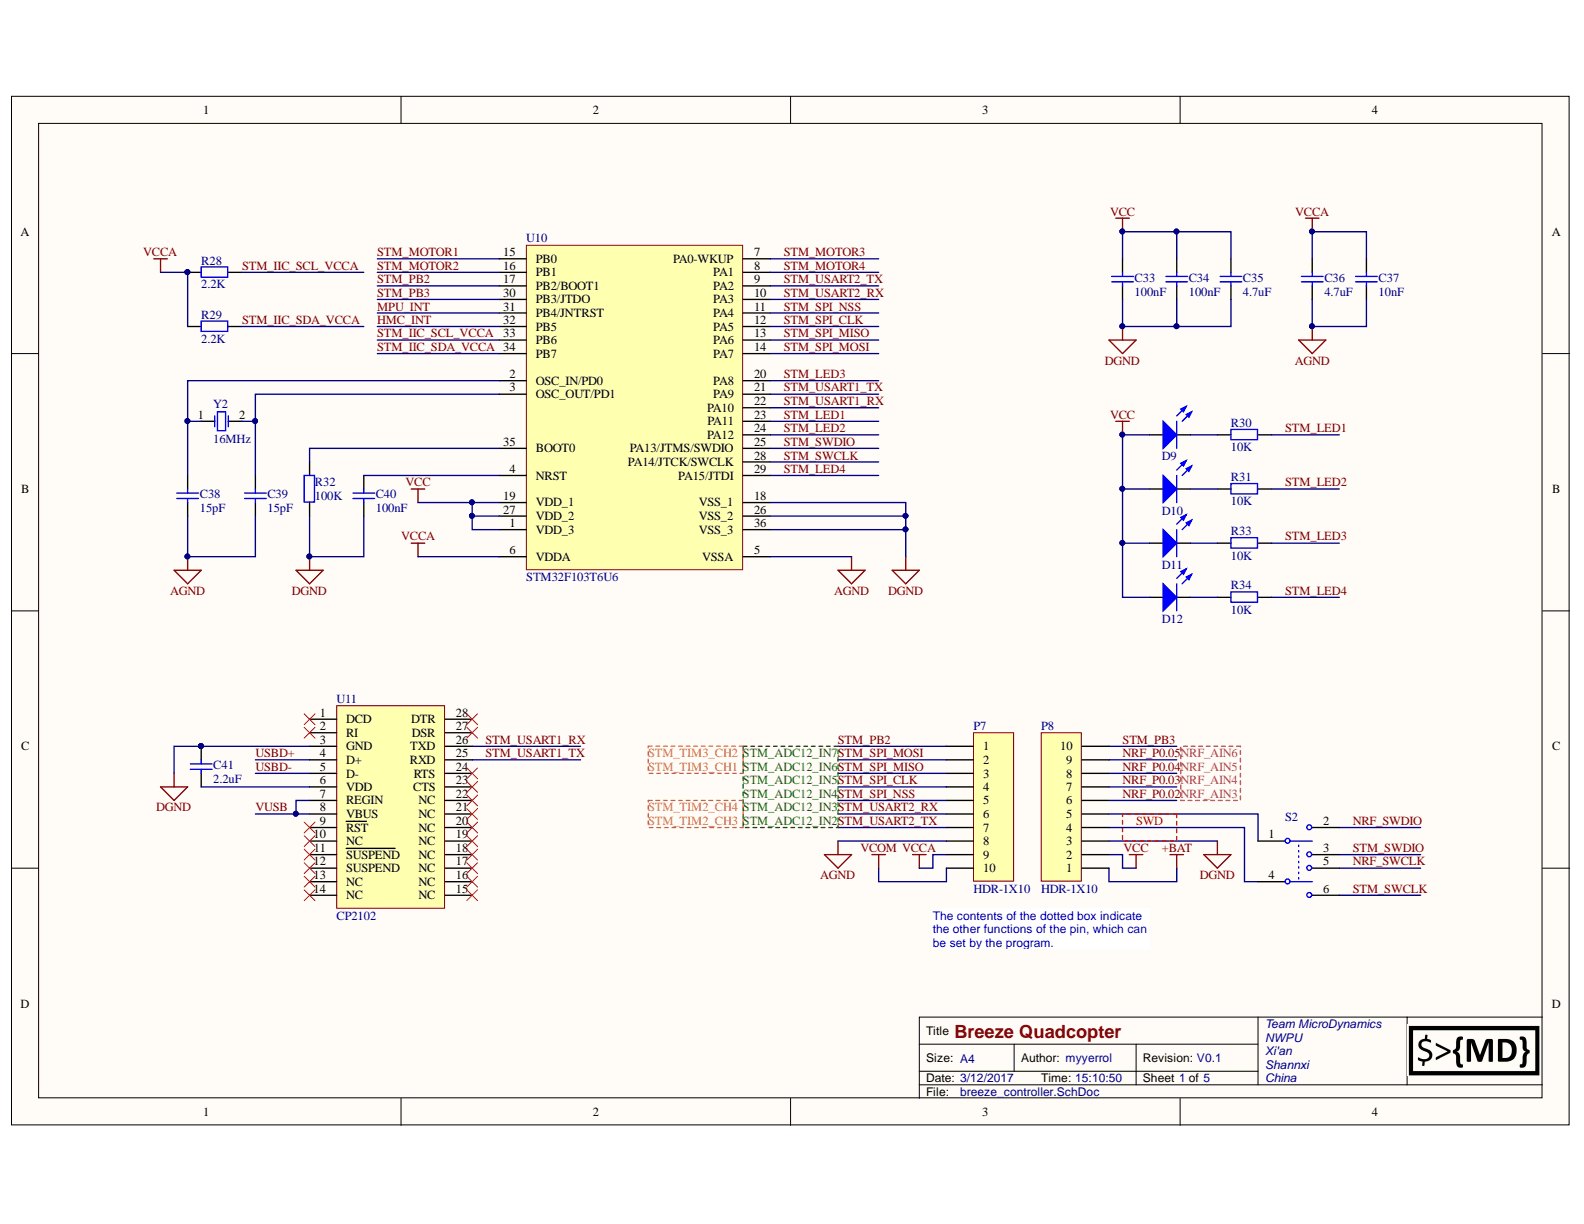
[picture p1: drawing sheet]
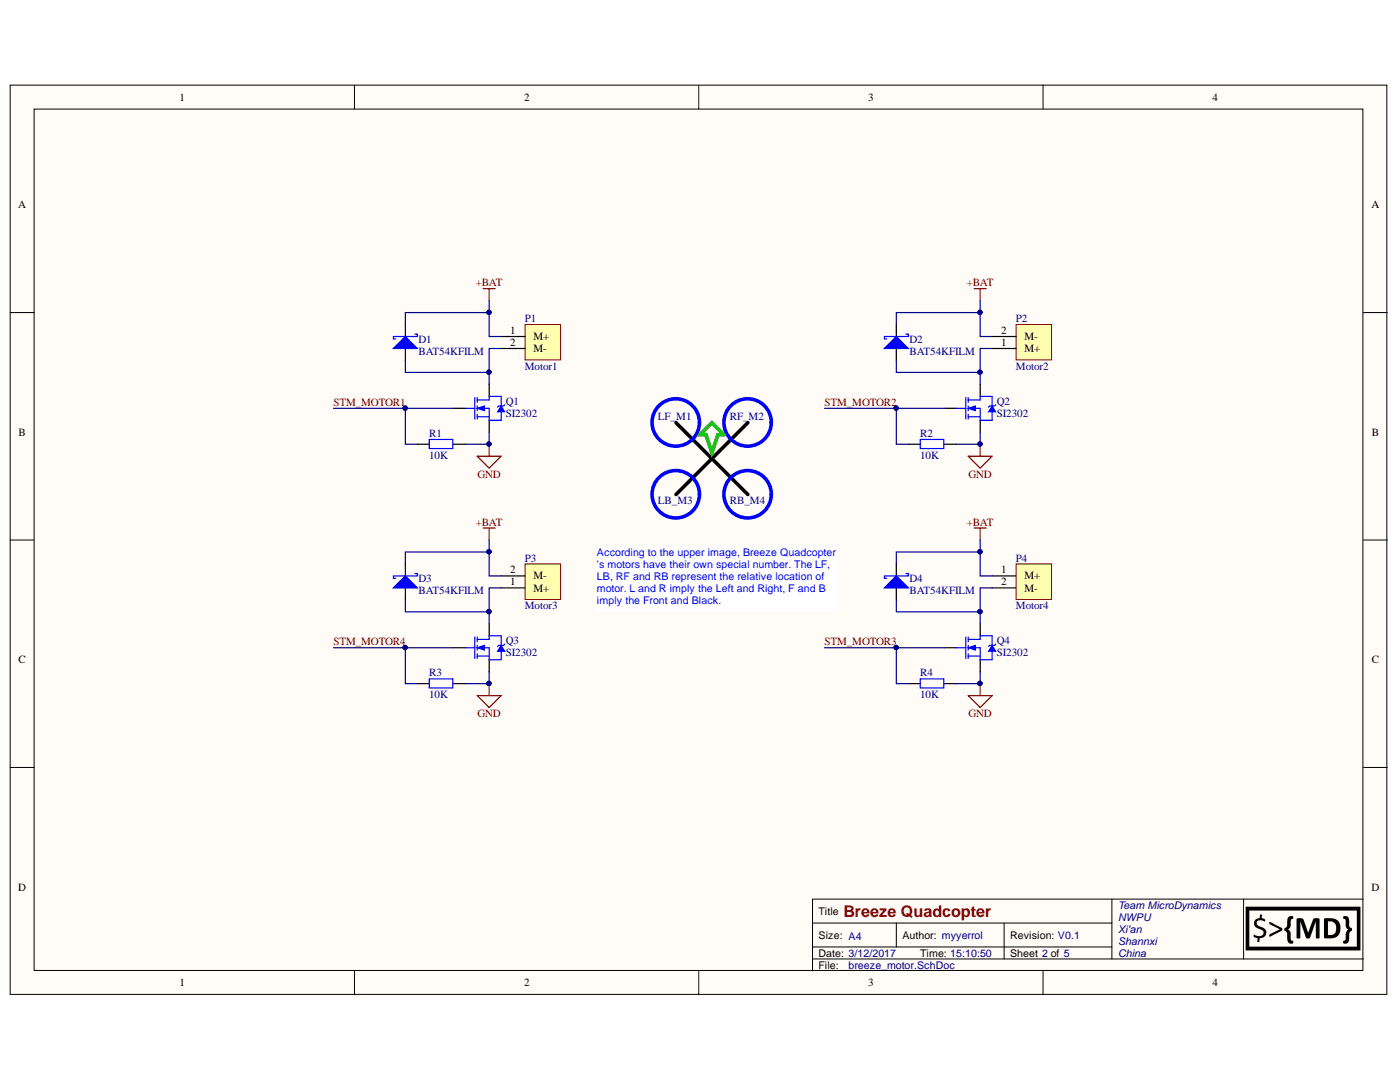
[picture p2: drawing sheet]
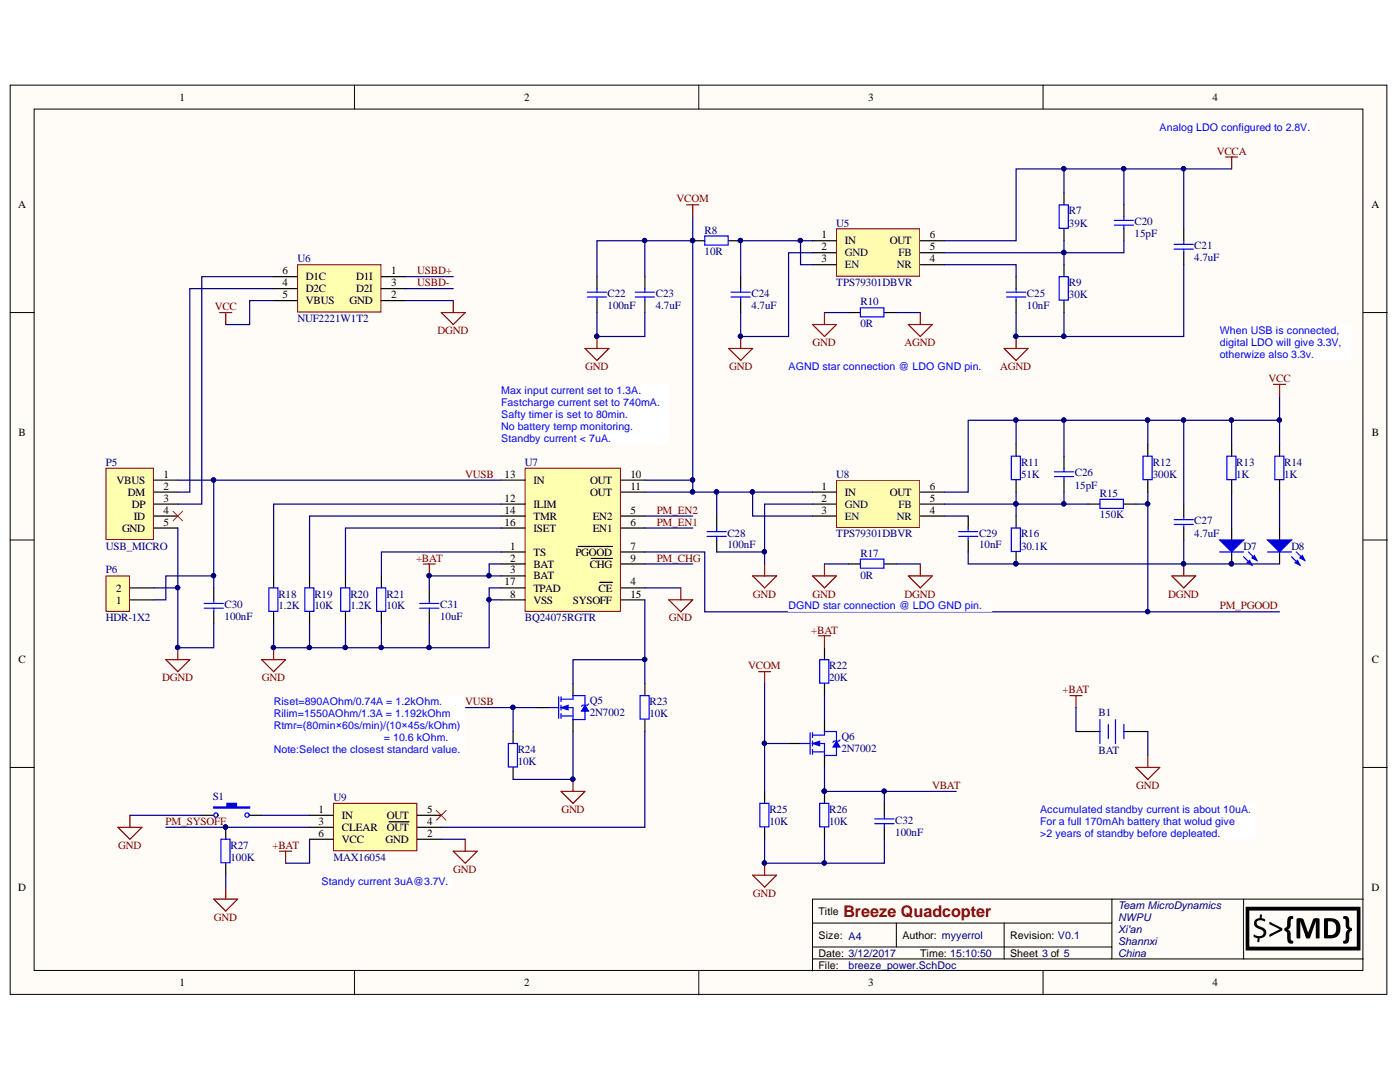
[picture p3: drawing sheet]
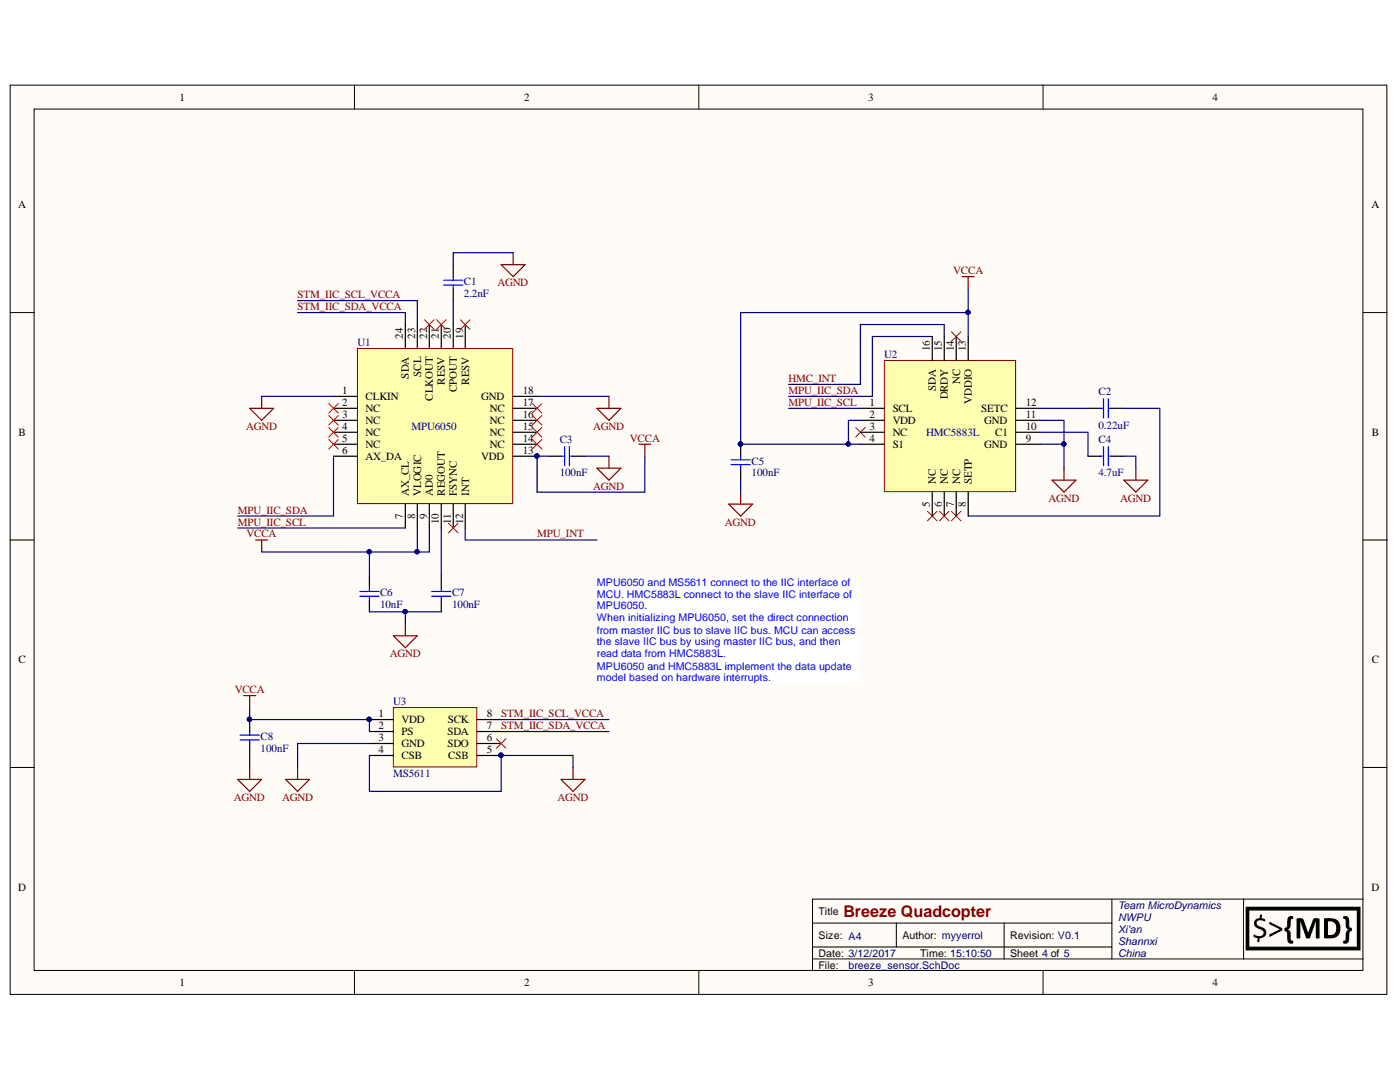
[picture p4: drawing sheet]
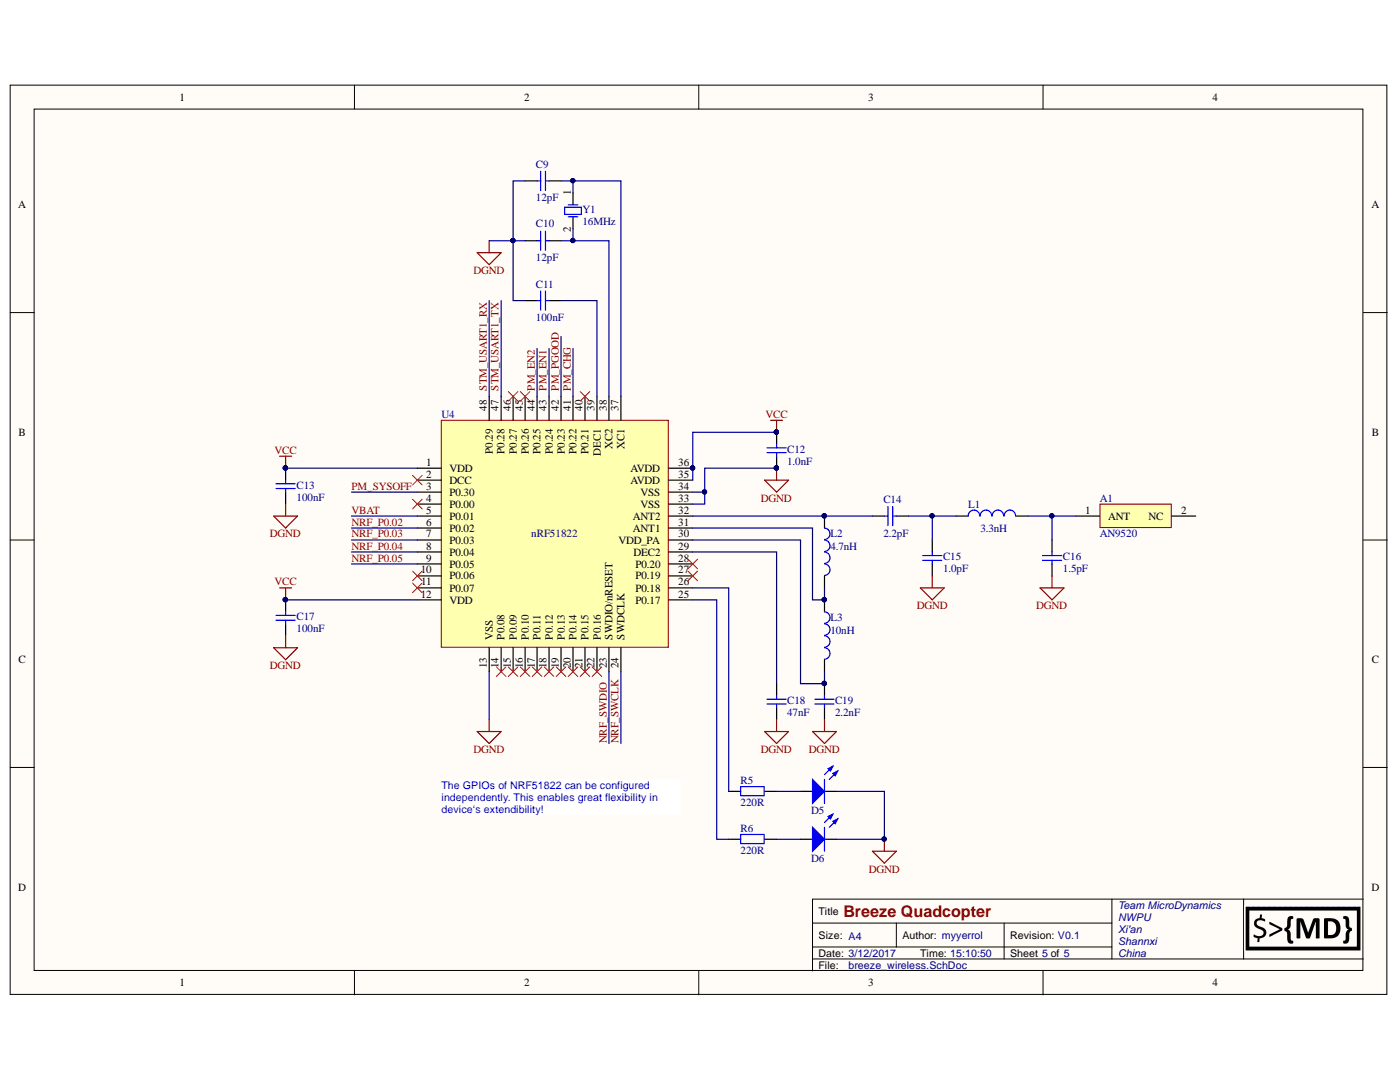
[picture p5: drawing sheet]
# Altium project breeze_electronics_design.PrjPcb
5 sheets, 121 parts. Net scope: global (net labels, ports and power ports of the same name join across sheets).
Board file: breeze_pcb.PcbDoc
Sheets:
  breeze_motor.SchDoc
  breeze_sensor.SchDoc
  breeze_wireless.SchDoc
  breeze_power.SchDoc
  breeze_controller.SchDoc

## Sheet breeze_motor.SchDoc: Breeze Quadcopter
size A4; Author: myyerrol; Organization: Team MicroDynamics; Address1: NWPU; Address2: Xi'an; Address3: Shannxi; Address4: China; Revision: V0.1; SheetNumber: 2; SheetTotal: 5

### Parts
D1  BAT54KFILM  [SOD-523]
D2  BAT54KFILM  [SOD-523]
D3  BAT54KFILM  [SOD-523]
D4  BAT54KFILM  [SOD-523]
P1  Motor1  [HDRM-1X2]
P2  Motor2  [HDRM-1X2]
P3  Motor3  [HDRM-1X2]
P4  Motor4  [HDRM-1X2]
Q1  SI2302  [SOT-23]
Q2  SI2302  [SOT-23]
Q3  SI2302  [SOT-23]
Q4  SI2302  [SOT-23]
R1  value 10K  [SMD-0603]  (hidden comment: RES-0603)
R2  value 10K  [SMD-0603]  (hidden comment: RES-0603)
R3  value 10K  [SMD-0603]  (hidden comment: RES-0603)
R4  value 10K  [SMD-0603]  (hidden comment: RES-0603)

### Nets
+BAT: D1.2(K) D2.2(K) D3.2(K) D4.2(K) P1.1(M+) P2.2(M-) P3.2(M-) P4.1(M+)
GND: Q1.2(S) Q2.2(S) Q3.2(S) Q4.2(S) R1.2 R2.2 R3.2 R4.2
STM_MOTOR1: Q1.1(G) R1.1
STM_MOTOR2: Q2.1(G) R2.1
STM_MOTOR3: Q4.1(G) R4.1
STM_MOTOR4: Q3.1(G) R3.1
NetD1_1: D1.1(A) P1.2(M-) Q1.3(D)
NetD2_1: D2.1(A) P2.1(M+) Q2.3(D)
NetD3_1: D3.1(A) P3.1(M+) Q3.3(D)
NetD4_1: D4.1(A) P4.2(M-) Q4.3(D)

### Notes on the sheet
- LF_M1
- RF_M2
- LB_M3
- RB_M4
- According to the upper image, Breeze Quadcopter 's motors have their own special number. The LF, LB, RF and RB represent the relative location of motor. L and R imply the Left and Right, F and B  imply the Front and Black.

## Sheet breeze_sensor.SchDoc: Breeze Quadcopter
size A4; Author: myyerrol; Organization: Team MicroDynamics; Address1: NWPU; Address2: Xi'an; Address3: Shannxi; Address4: China; Revision: V0.1; SheetNumber: 4; SheetTotal: 5

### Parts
C1  value 2.2nF  [SMD-0603]  (hidden comment: CAP-0603)
C2  value 0.22uF  [SMD-0603]  (hidden comment: CAP-0603)
C3  value 100nF  [SMD-0603]  (hidden comment: CAP-0603)
C4  value 4.7uF  [SMD-0603]  (hidden comment: CAP-0603)
C5  value 100nF  [SMD-0603]  (hidden comment: CAP-0603)
C6  value 10nF  [SMD-0603]  (hidden comment: CAP-0603)
C7  value 100nF  [SMD-0603]  (hidden comment: CAP-0603)
C8  value 100nF  [SMD-0603]  (hidden comment: CAP-0603)
U1  MPU6050  [QFN-24]
U2  HMC5883L  [LPCC-16]
U3  MS5611  [MS5611]

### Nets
AGND: C1.2 C3.2 C4.2 C5.2 C6.2 C7.2 C8.2 U1.1(CLKIN) U1.18(GND) U2.9(GND) U2.11(GND) U3.3(GND) U3.4(CSB) U3.5(CSB)
VCCA: C3.1 C5.1 C6.1 C8.1 U1.8(VLOGIC) U1.9(AD0) U1.13(VDD) U2.2(VDD) U2.4(S1) U2.13(VDDIO) U3.1(VDD) U3.2(PS)
HMC_INT: U2.15(DRDY)
MPU_IIC_SCL: U1.7(AX_CL) U2.1(SCL)
MPU_IIC_SDA: U1.6(AX_DA) U2.16(SDA)
MPU_INT: U1.12(INT)
STM_IIC_SCL_VCCA: U1.23(SCL) U3.8(SCK)
STM_IIC_SDA_VCCA: U1.24(SDA) U3.7(SDA)
NetC1_1: C1.1 U1.20(CPOUT)
NetC2_1: C2.1 U2.12(SETC)
NetC2_2: C2.2 U2.8(SETP)
NetC4_1: C4.1 U2.10(C1)
NetC7_1: C7.1 U1.10(REGOUT)

Not connected (* = marked no-connect by the designer): U1 2(NC)* 3(NC)* 4(NC)* 5(NC)* 11(FSYNC)* 14(NC)* 15(NC)* 16(NC)* 17(NC)* 19(RESV)* 21(RESV)* 22(CLKOUT)*; U2 3(NC)* 5(NC)* 6(NC)* 7(NC)* 14(NC)*; U3 6(SDO)*

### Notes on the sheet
- MPU6050 and MS5611 connect to the IIC interface of MCU. HMC5883L connect to the slave IIC interface of MPU6050.
  When initializing MPU6050, set the direct connection from master IIC bus to slave IIC bus. MCU can access the slave IIC bus by using master IIC bus, and then read data from HMC5883L.
  MPU6050 and HMC5883L implement the data update model based on hardware interrupts.

## Sheet breeze_wireless.SchDoc: Breeze Quadcopter
size A4; Author: myyerrol; Organization: Team MicroDynamics; Address1: NWPU; Address2: Xi'an; Address3: Shannxi; Address4: China; Revision: V0.1; SheetNumber: 5; SheetTotal: 5

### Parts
A1  AN9520  [AN9520]
C9  value 12pF  [SMD-0603]  (hidden comment: CAP-0603)
C10  value 12pF  [SMD-0603]  (hidden comment: CAP-0603)
C11  value 100nF  [SMD-0603]  (hidden comment: CAP-0603)
C12  value 1.0nF  [SMD-0603]  (hidden comment: CAP-0603)
C13  value 100nF  [SMD-0603]  (hidden comment: CAP-0603)
C14  value 2.2pF  [SMD-0603]  (hidden comment: CAP-0603)
C15  value 1.0pF  [SMD-0603]  (hidden comment: CAP-0603)
C16  value 1.5pF  [SMD-0603]  (hidden comment: CAP-0603)
C17  value 100nF  [SMD-0603]  (hidden comment: CAP-0603)
C18  value 47nF  [SMD-0603]  (hidden comment: CAP-0603)
C19  value 2.2nF  [SMD-0603]  (hidden comment: CAP-0603)
D5  LED-0603  [SMD-0603]  (value not drawn)
D6  LED-0603  [SMD-0603]  (value not drawn)
L1  value 3.3nH  [SMD-0402]  (hidden comment: IND-0402)
L2  value 4.7nH  [SMD-0402]  (hidden comment: IND-0402)
L3  value 10nH  [SMD-0402]  (hidden comment: IND-0402)
R5  value 220R  [SMD-0603]  (hidden comment: RES-0603)
R6  value 220R  [SMD-0603]  (hidden comment: RES-0603)
U4  nRF51822  [QFN-48]
Y1  value 16MHz  [SMD-5032]  (hidden comment: XTAL-5032)

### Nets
DGND: C9.2 C10.2 C11.2 C12.2 C13.2 C15.2 C16.2 C17.2 C18.2 C19.2 D5.2(K) D6.2(K) U4.13(VSS) U4.33(VSS) U4.34(VSS)
VCC: C12.1 C13.1 C17.1 U4.1(VDD) U4.12(VDD) U4.35(AVDD) U4.36(AVDD)
NRF_P0.02: U4.6(P0.02)
NRF_P0.03: U4.7(P0.03)
NRF_P0.04: U4.8(P0.04)
NRF_P0.05: U4.9(P0.05)
NRF_SWCLK: U4.24(SWDCLK)
NRF_SWDIO: U4.23(SWDIO/nRESET)
PM_CHG: U4.41(P0.22)
PM_EN1: U4.43(P0.24)
PM_EN2: U4.44(P0.25)
PM_PGOOD: U4.42(P0.23)
PM_SYSOFF: U4.3(P0.30)
STM_USART1_RX: U4.48(P0.29)
STM_USART1_TX: U4.47(P0.28)
VBAT: U4.5(P0.01)
NetA1_1: A1.1(ANT) C16.1 L1.2
NetC9_1: C9.1 U4.37(XC1) Y1.1(OSC1)
NetC10_1: C10.1 U4.38(XC2) Y1.2(OSC2)
NetC11_1: C11.1 U4.39(DEC1)
NetC14_1: C14.1 L2.1 U4.32(ANT2)
NetC14_2: C14.2 C15.1 L1.1
NetC18_1: C18.1 U4.29(DEC2)
NetC19_1: C19.1 L3.2 U4.30(VDD_PA)
NetD5_1: D5.1(A) R5.2
NetD6_1: D6.1(A) R6.2
NetL2_2: L2.2 L3.1 U4.31(ANT1)
NetR5_1: R5.1 U4.26(P0.18)
NetR6_1: R6.1 U4.25(P0.17)

Not connected (* = marked no-connect by the designer): A1 2(NC); U4 2(DCC)* 4(P0.00)* 10(P0.06)* 11(P0.07)* 14(P0.08)* 15(P0.09)* 16(P0.10)* 17(P0.11)* 18(P0.12)* 19(P0.13)* 20(P0.14)* 21(P0.15)* 22(P0.16)* 27(P0.19)* 28(P0.20)* 40(P0.21)* 45(P0.26)* 46(P0.27)*

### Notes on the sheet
- The GPIOs of NRF51822 can be configured independently. This enables great flexibility in device‘s extendibility!

## Sheet breeze_power.SchDoc: Breeze Quadcopter
size A4; Author: myyerrol; Organization: Team MicroDynamics; Address1: NWPU; Address2: Xi'an; Address3: Shannxi; Address4: China; Revision: V0.1; SheetNumber: 3; SheetTotal: 5

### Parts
B1  BAT  [HDR-1X2]
C20  value 15pF  [SMD-0603]  (hidden comment: CAP-0603)
C21  value 4.7uF  [SMD-0603]  (hidden comment: CAP-0603)
C22  value 100nF  [SMD-0603]  (hidden comment: CAP-0603)
C23  value 4.7uF  [SMD-0603]  (hidden comment: CAP-0603)
C24  value 4.7uF  [SMD-0603]  (hidden comment: CAP-0603)
C25  value 10nF  [SMD-0603]  (hidden comment: CAP-0603)
C26  value 15pF  [SMD-0603]  (hidden comment: CAP-0603)
C27  value 4.7uF  [SMD-0603]  (hidden comment: CAP-0603)
C28  value 100nF  [SMD-0603]  (hidden comment: CAP-0603)
C29  value 10nF  [SMD-0603]  (hidden comment: CAP-0603)
C30  value 100nF  [SMD-0603]  (hidden comment: CAP-0603)
C31  value 10uF  [SMD-0603]  (hidden comment: CAP-0603)
C32  value 100nF  [SMD-0603]  (hidden comment: CAP-0603)
D7  LED-0603  [SMD-0603]  (value not drawn)
D8  LED-0603  [SMD-0603]  (value not drawn)
P5  USB_MICRO  [USB_MICRO]
P6  HDR-1X2  [HDR-1X2]
Q5  2N7002  [SOT-23]
Q6  2N7002  [SOT-23]
R7  value 39K  [SMD-0603]  (hidden comment: RES-0603)
R8  value 10R  [SMD-0603]  (hidden comment: RES-0603)
R9  value 30K  [SMD-0603]  (hidden comment: RES-0603)
R10  value 0R  [SMD-0603]  (hidden comment: RES-0603)
R11  value 51K  [SMD-0603]  (hidden comment: RES-0603)
R12  value 300K  [SMD-0603]  (hidden comment: RES-0603)
R13  value 1K  [SMD-0603]  (hidden comment: RES-0603)
R14  value 1K  [SMD-0603]  (hidden comment: RES-0603)
R15  value 150K  [SMD-0603]  (hidden comment: RES-0603)
R16  value 30.1K  [SMD-0603]  (hidden comment: RES-0603)
R17  value 0R  [SMD-0603]  (hidden comment: RES-0603)
R18  value 1.2K  [SMD-0603]  (hidden comment: RES-0603)
R19  value 10K  [SMD-0603]  (hidden comment: RES-0603)
R20  value 1.2K  [SMD-0603]  (hidden comment: RES-0603)
R21  value 10K  [SMD-0603]  (hidden comment: RES-0603)
R22  value 20K  [SMD-0603]  (hidden comment: RES-0603)
R23  value 10K  [SMD-0603]  (hidden comment: RES-0603)
R24  value 10K  [SMD-0603]  (hidden comment: RES-0603)
R25  value 10K  [SMD-0603]  (hidden comment: RES-0603)
R26  value 10K  [SMD-0603]  (hidden comment: RES-0603)
R27  value 100K  [SMD-0603]  (hidden comment: RES-0603)
S1  SKRELGE010  [SKRELGE010]  (value not drawn)
U5  TPS79301DBVR  [SOT-23-6]
U6  NUF2221W1T2  [SOT-363]
U7  BQ24075RGTR  [VQFN-16]
U8  TPS79301DBVR  [SOT-23-6]
U9  MAX16054  [SOT-23-6]

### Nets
+BAT: B1.1(+) C31.1 R22.1 U7.2(BAT) U7.3(BAT) U9.6(VCC)
AGND: C21.2 C25.2 R9.2 R10.2
DGND: C27.2 C29.2 C30.2 D7.2(K) D8.2(K) P5.5(GND) P6.2 R16.2 R17.2 U6.2(GND)
GND: B1.2(-) C22.2 C23.2 C24.2 C28.2 C31.2 C32.2 Q5.2(S) R10.1 R17.1 R18.2 R19.2 R20.2 R21.2 R24.2 R25.2 R26.2 R27.2 S1.1 U5.2(GND) U7.4(~{CE}) U7.8(VSS) U7.17(TPAD) U8.2(GND) U9.2(GND)
VCC: C26.1 C27.1 R11.1 R12.1 R13.1 R14.1 U6.5(VBUS) U8.6(OUT)
VCCA: C20.1 C21.1 R7.1 U5.6(OUT)
VCOM: C22.1 C23.1 C28.1 Q6.1(G) R8.1 R25.1 U7.10(OUT) U7.11(OUT) U8.1(IN) U8.3(EN)
PM_CHG: U7.9(~{CHG})
PM_EN1: U7.6(EN1)
PM_EN2: U7.5(EN2)
PM_PGOOD: R12.2 R15.2 U7.7(~{PGOOD})
PM_SYSOFF: R27.1 U9.3(CLEAR)
USBD+: U6.1(D1I)
USBD-: U6.3(D2I)
VBAT: C32.1 Q6.2(S) R26.1
VUSB: C30.1 P5.1(VBUS) P6.1 Q5.1(G) R24.1 U7.13(IN)
NetC20_2: C20.2 R7.2 R9.1 U5.5(FB)
NetC24_1: C24.1 R8.2 U5.1(IN) U5.3(EN)
NetC25_1: C25.1 U5.4(NR)
NetC26_2: C26.2 R11.2 R15.1 R16.1 U8.5(FB)
NetC29_1: C29.1 U8.4(NR)
NetD7_1: D7.1(A) R13.2
NetD8_1: D8.1(A) R14.2
NetP5_2: P5.2(DM) U6.4(D2C)
NetP5_3: P5.3(DP) U6.6(D1C)
NetQ5_3: Q5.3(D) R23.1 U7.15(SYSOFF)
NetQ6_3: Q6.3(D) R22.2
NetR18_1: R18.1 U7.12(ILIM)
NetR19_1: R19.1 U7.14(TMR)
NetR20_1: R20.1 U7.16(ISET)
NetR21_1: R21.1 U7.1(TS)
NetR23_2: R23.2 U9.4(~{OUT})
NetS1_2: S1.2 U9.1(IN)

Not connected (* = marked no-connect by the designer): P5 4(ID)*; U9 5(OUT)*

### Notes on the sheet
- Analog LDO configured to 2.8V.
- When USB is connected, digital LDO will give 3.3V, otherwize also 3.3v.
- AGND star connection @ LDO GND pin.
- (near U7) Max input current set to 1.3A.
  Fastcharge current set to 740mA.
  Safty timer is set to 80min.
  No battery temp monitoring.
  Standby current < 7uA.
- DGND star connection @ LDO GND pin.
- Riset=890AOhm/0.74A = 1.2kOhm.
  Rilim=1550AOhm/1.3A = 1.192kOhm
  Rtmr=(80min×60s/min)/(10×45s/kOhm)
  = 10.6 kOhm.
  Note:Select the closest standard value.
- Accumulated standby current is about 10uA.
  For a full 170mAh battery that wolud give
  >2 years of standby before depleated.
- (near U9) Standy current 3uA@3.7V.

## Sheet breeze_controller.SchDoc: Breeze Quadcopter
size A4; Author: myyerrol; Organization: Team MicroDynamics; Address1: NWPU; Address2: Xi'an; Address3: Shannxi; Address4: China; Revision: V0.1; SheetNumber: 1; SheetTotal: 5

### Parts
C33  value 100nF  [SMD-0603]  (hidden comment: CAP-0603)
C34  value 100nF  [SMD-0603]  (hidden comment: CAP-0603)
C35  value 4.7uF  [SMD-0603]  (hidden comment: CAP-0603)
C36  value 4.7uF  [SMD-0603]  (hidden comment: CAP-0603)
C37  value 10nF  [SMD-0603]  (hidden comment: CAP-0603)
C38  value 15pF  [SMD-0603]  (hidden comment: CAP-0603)
C39  value 15pF  [SMD-0603]  (hidden comment: CAP-0603)
C40  value 100nF  [SMD-0603]  (hidden comment: CAP-0603)
C41  value 2.2uF  [SMD-0603]  (hidden comment: CAP-0603)
D9  LED-0603  [SMD-0603]  (value not drawn)
D10  LED-0603  [SMD-0603]  (value not drawn)
D11  LED-0603  [SMD-0603]  (value not drawn)
D12  LED-0603  [SMD-0603]  (value not drawn)
P7  HDR-1X10  [HDR-1X10]
P8  HDR-1X10  [HDR-1X10]
R28  value 2.2K  [SMD-0603]  (hidden comment: RES-0603)
R29  value 2.2K  [SMD-0603]  (hidden comment: RES-0603)
R30  value 10K  [SMD-0603]  (hidden comment: RES-0603)
R31  value 10K  [SMD-0603]  (hidden comment: RES-0603)
R32  value 100K  [SMD-0603]  (hidden comment: RES-0603)
R33  value 10K  [SMD-0603]  (hidden comment: RES-0603)
R34  value 10K  [SMD-0603]  (hidden comment: RES-0603)
S2  MSS-22D18G2  [MSS-22D18G2]  (value not drawn)
U10  STM32F103T6U6  [VFQFPN-36]
U11  CP2102  [QFN-28]
Y2  value 16MHz  [SMD-5032]  (hidden comment: XTAL-5032)

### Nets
+BAT: P8.1
AGND: C36.2 C37.2 C38.2 C39.2 P7.8 U10.5(VSSA)
DGND: C33.2 C34.2 C35.2 C40.2 C41.2 P8.3 R32.2 U10.18(VSS_1) U10.26(VSS_2) U10.36(VSS_3) U11.3(GND)
VCC: C33.1 C34.1 C35.1 D9.1(A) D10.1(A) D11.1(A) D12.1(A) P8.2 U10.1(VDD_3) U10.19(VDD_1) U10.27(VDD_2)
VCCA: C36.1 C37.1 P7.9 R28.1 R29.1 U10.6(VDDA)
VCOM: P7.10
HMC_INT: U10.32(PB5)
MPU_INT: U10.31(PB4/JNTRST)
NRF_P0.02: P8.6
NRF_P0.03: P8.7
NRF_P0.04: P8.8
NRF_P0.05: P8.9
NRF_SWCLK: S2.5
NRF_SWDIO: S2.2
STM_IIC_SCL_VCCA: R28.2 U10.33(PB6)
STM_IIC_SDA_VCCA: R29.2 U10.34(PB7)
STM_LED1: R30.2 U10.23(PA11)
STM_LED2: R31.2 U10.24(PA12)
STM_LED3: R33.2 U10.20(PA8)
STM_LED4: R34.2 U10.29(PA15/JTDI)
STM_MOTOR1: U10.15(PB0)
STM_MOTOR2: U10.16(PB1)
STM_MOTOR3: U10.7(PA0-WKUP)
STM_MOTOR4: U10.8(PA1)
STM_PB2: P7.1 U10.17(PB2/BOOT1)
STM_PB3: P8.10 U10.30(PB3/JTDO)
STM_SPI_CLK: P7.4 U10.12(PA5)
STM_SPI_MISO: P7.3 U10.13(PA6)
STM_SPI_MOSI: P7.2 U10.14(PA7)
STM_SPI_NSS: P7.5 U10.11(PA4)
STM_SWCLK: S2.6 U10.28(PA14/JTCK/SWCLK)
STM_SWDIO: S2.3 U10.25(PA13/JTMS/SWDIO)
STM_USART1_RX: U10.22(PA10) U11.26(TXD)
STM_USART1_TX: U10.21(PA9) U11.25(RXD)
STM_USART2_RX: P7.6 U10.10(PA3)
STM_USART2_TX: P7.7 U10.9(PA2)
USBD+: U11.4(D+)
USBD-: U11.5(D-)
VUSB: U11.7(REGIN) U11.8(VBUS)
NetC38_1: C38.1 U10.2(OSC_IN/PD0) Y2.1(OSC1)
NetC39_1: C39.1 U10.3(OSC_OUT/PD1) Y2.2(OSC2)
NetC40_1: C40.1 U10.4(NRST)
NetC41_1: C41.1 U11.6(VDD)
NetD9_2: D9.2(K) R30.1
NetD10_2: D10.2(K) R31.1
NetD11_2: D11.2(K) R33.1
NetD12_2: D12.2(K) R34.1
NetP8_4: P8.4 S2.4
NetP8_5: P8.5 S2.1
NetR32_1: R32.1 U10.35(BOOT0)

Not connected (* = marked no-connect by the designer): U11 1(DCD)* 2(RI)* 9(~{RST})* 10(NC)* 11(~{SUSPEND})* 12(SUSPEND)* 13(NC)* 14(NC)* 15(NC)* 16(NC)* 17(NC)* 18(NC)* 19(NC)* 20(NC)* 21(NC)* 22(NC)* 23(CTS)* 24(RTS)* 27(DSR)* 28(DTR)*

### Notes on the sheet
- STM_TIM3_CH2
- STM_TIM3_CH1
- STM_TIM2_CH4
- STM_ADC12_IN6
- STM_ADC12_IN5
- STM_ADC12_IN4
- STM_ADC12_IN3
- STM_ADC12_IN7
- NRF_AIN6
- NRF_AIN5
- NRF_AIN4
- NRF_AIN3
- STM_TIM2_CH3
- STM_ADC12_IN2
- SWD
- The contents of the dotted box indicate the other functions of the pin, which can be set by the program.

## Nets that join several sheets
+BAT: breeze_motor (8 pins), breeze_power (6 pins), breeze_controller (P8.1)
AGND: breeze_sensor (14 pins), breeze_power (C21.2 C25.2 R9.2 R10.2), breeze_controller (6 pins)
DGND: breeze_wireless (15 pins), breeze_power (10 pins), breeze_controller (11 pins)
GND: breeze_motor (8 pins), breeze_power (25 pins)
VCC: breeze_wireless (7 pins), breeze_power (8 pins), breeze_controller (11 pins)
VCCA: breeze_sensor (12 pins), breeze_power (C20.1 C21.1 R7.1 U5.6), breeze_controller (6 pins)
VCOM: breeze_power (10 pins), breeze_controller (P7.10)
HMC_INT: breeze_sensor (U2.15), breeze_controller (U10.32)
MPU_INT: breeze_sensor (U1.12), breeze_controller (U10.31)
NRF_P0.02: breeze_wireless (U4.6), breeze_controller (P8.6)
NRF_P0.03: breeze_wireless (U4.7), breeze_controller (P8.7)
NRF_P0.04: breeze_wireless (U4.8), breeze_controller (P8.8)
NRF_P0.05: breeze_wireless (U4.9), breeze_controller (P8.9)
NRF_SWCLK: breeze_wireless (U4.24), breeze_controller (S2.5)
NRF_SWDIO: breeze_wireless (U4.23), breeze_controller (S2.2)
PM_CHG: breeze_wireless (U4.41), breeze_power (U7.9)
PM_EN1: breeze_wireless (U4.43), breeze_power (U7.6)
PM_EN2: breeze_wireless (U4.44), breeze_power (U7.5)
PM_PGOOD: breeze_wireless (U4.42), breeze_power (R12.2 R15.2 U7.7)
PM_SYSOFF: breeze_wireless (U4.3), breeze_power (R27.1 U9.3)
STM_IIC_SCL_VCCA: breeze_sensor (U1.23 U3.8), breeze_controller (R28.2 U10.33)
STM_IIC_SDA_VCCA: breeze_sensor (U1.24 U3.7), breeze_controller (R29.2 U10.34)
STM_MOTOR1: breeze_motor (Q1.1 R1.1), breeze_controller (U10.15)
STM_MOTOR2: breeze_motor (Q2.1 R2.1), breeze_controller (U10.16)
STM_MOTOR3: breeze_motor (Q4.1 R4.1), breeze_controller (U10.7)
STM_MOTOR4: breeze_motor (Q3.1 R3.1), breeze_controller (U10.8)
STM_USART1_RX: breeze_wireless (U4.48), breeze_controller (U10.22 U11.26)
STM_USART1_TX: breeze_wireless (U4.47), breeze_controller (U10.21 U11.25)
USBD+: breeze_power (U6.1), breeze_controller (U11.4)
USBD-: breeze_power (U6.3), breeze_controller (U11.5)
VBAT: breeze_wireless (U4.5), breeze_power (C32.1 Q6.2 R26.1)
VUSB: breeze_power (6 pins), breeze_controller (U11.7 U11.8)
